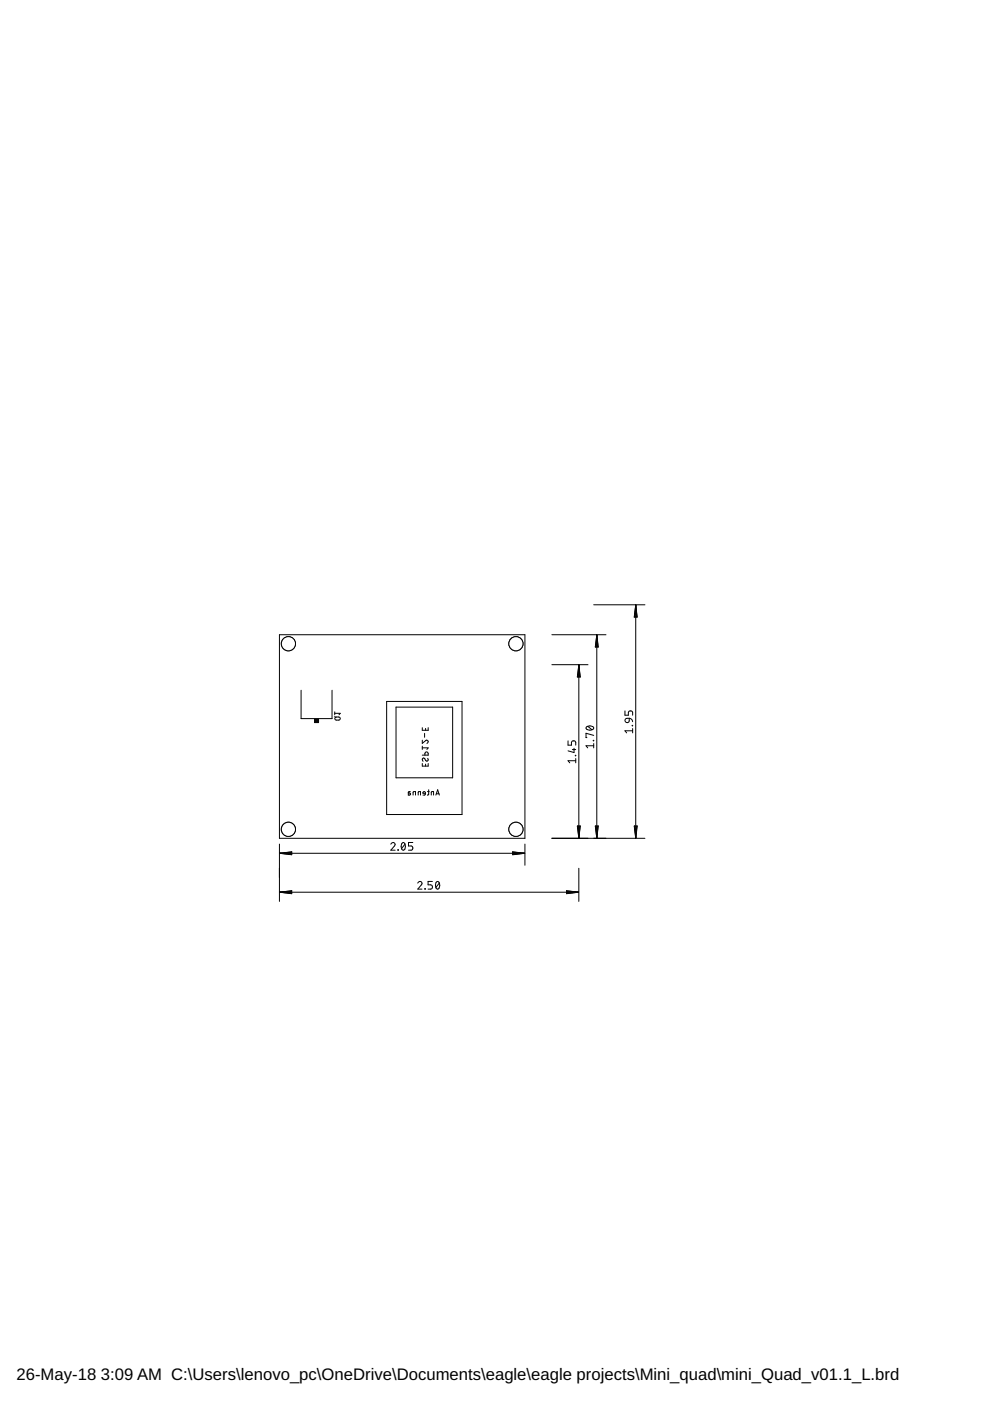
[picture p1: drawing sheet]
<svg xmlns="http://www.w3.org/2000/svg" width="210mm" height="297mm" viewBox="0 0 210 297" stroke-linecap="round" stroke-linejoin="round" font-family="sans-serif">
<g fill="none" stroke="#000" stroke-width=".21">
<path d="M59.2 134.6h52.1v43.1h-52.1zM117 134.6h11.5M125.9 128.2h10.8M126.5 134.6v43.1M126.5 134.6l.4 2.6h-.7zM126.5 134.6l-.1 2.6M126.5 134.6l.2 2.6M126.5 134.6l-.2 2.6M126.5 134.6l.3 2.6M134.8 128.3v49.4M134.8 128.3l.3 2.5h-.6zM134.8 128.3l-.2 2.5"/>
<path d="M134.8 128.3l.1 2.5M134.8 128.3l-.3 2.5M134.8 128.3l.2 2.5M63.8 146.3v6.1h6.6v-6.1M71 151.9l.2 .3M71 151.2h1.1l-.2 .4M71 150.9v.7M71.1 152.1l.7-.1 .3 .1v.3l-.1 .3h-.8l-.2-.3zM82 148.7h16v24h-16zM84 149.9h12v15h-12zM89.5 156.9v.7l.7-.6a.34 .34 0 0 1 .6 .1 .34 .34 0 0 1-.3 .5M89.5 154.3v.5h1.3v-.5"/>
<path d="M89.5 158.2v.7M89.5 158.6h1.3l-.3 .3M90 155.5v.8M90.2 154.4v.4M117 140.9h7.7M120.4 157.1v.9h.8v-.6a.46 .46 0 0 1 .4-.3 .46 .46 0 0 1 .5 .3v.6M121.3 158.9h.8M121.7 158.6v1l-1.3-.4M122.7 141v36.7M122.7 141l.3 2.5h-.6zM122.7 141l-.1 2.5M122.7 141l.2 2.5"/>
<path d="M122.7 141l-.2 2.5M122.7 141l.3 2.5M124.4 154.1a1.02 1.02 0 0 1 1.5 .3 .97 .97 0 0 1-1.7 0zM124.6 154l.9 .7M125.8 157l.1 .1zM125.9 158.1h-1.7l.4 .5M125.9 157.6v1M125.9 155.9l-1.7-.4v.9h.2M132.5 150.7v.9h.7v-.5a.46 .46 0 0 1 .5-.4 .46 .46 0 0 1 .4 .4v.5M132.6 152.4l.8-.1v.5a.46 .46 0 0 1-.7 .3 .46 .46 0 0 1-.1-.7zM133.4 152.3l.4 .1 .3 .6M134 153.8l.1 .1z"/>
<path d="M134.1 154.9h-1.6l.4 .5M134.1 154.5v.9M87 167.8l-.3 .1-.1 .1v.6l.4-.1v-.3l-.4-.1M87.6 168.6v-.7l.2-.1h.3v.8M88.7 168.6v-.6l.1-.2h.4v.8M89.5 160.1h1.3l-.1-.6h-.5l-.1 .6M89.5 161.9v.5h1.3v-.5M90.2 168.2h-.5a.26 .26 0 0 1 .2-.4 .26 .26 0 0 1 .3 .3l-.1 .5h-.4M90.2 162v.4M90.6 167.8h.4M90.7 160.8a.32 .32 0 0 1 0 .5 .32 .32 0 0 1-.4-.1l-.2-.3a.31 .31 0 0 0-.5-.1 .31 .31 0 0 0 0 .5l.1 .1M90.9 167.4v1l-.3 .2"/>
<path d="M91.4 168.6l.1-.7 .1-.1h.3v.8M92.4 168.6l.4-1.2 .4 1.2M92.5 168.3h.6M117 177.7h19.7M122 160.1l.1 .1zM122.1 161.3h-1.7l.4 .4M122.1 160.8v.9M122.4 175.1h.6l-.3 2.6zM122.5 175.1l.2 2.6M122.6 175.1l.1 2.6M122.9 175.1l-.2 2.6M123 175.1l-.3 2.6"/>
<path d="M126.2 175.1h.7l-.4 2.6zM126.3 175.1l.2 2.6M126.4 175.1l.1 2.6M126.7 175.1l-.2 2.6M126.8 175.1l-.3 2.6M134.5 175.1h.6l-.3 2.6zM134.5 175.1l.3 2.6M134.6 175.1l.2 2.6M134.9 175.1l-.1 2.6M135 175.1l-.2 2.6M59.2 184.1v7M59.3 189.2h63.4"/>
<path d="M59.3 189.2l2.5-.4v.7zM59.3 189.2l2.5 .1M59.3 189.2l2.5 .2M61.8 189l-2.5 .2M61.8 188.9l-2.5 .3M88.6 187.2a.44 .44 0 0 1 .6-.3 .44 .44 0 0 1 .1 .7l-.7 .9h.9M90.1 188.4l.1 .1zM91.7 186.9h-.9v.7h.5a.46 .46 0 0 1 .4 .5 .46 .46 0 0 1-.4 .4h-.5M92.5 187l.3-.1a.95 .95 0 0 1 0 1.6 1.04 1.04 0 0 1-.3-1.5zM93.1 187.2l-.7 1M120.1 188.8l2.6 .4-2.6 .3zM120.1 189l2.6 .2"/>
<path d="M120.1 188.9l2.6 .3M122.7 189.2l-2.6 .1M122.7 189.2l-2.6 .2M122.7 184.1v7"/>
<circle cx="109.4" cy="136.5" r="1.5"/>
</g>
<path d="M66.7 152.4h.8v.8h-.8z" fill="#000" stroke="#000" stroke-width=".21"/>
<circle cx="109.4" cy="136.5" r="1.5" fill="#fff" stroke="#000" stroke-width=".21"/>
<circle cx="109.4" cy="175.8" r="1.5" fill="none" stroke="#000" stroke-width=".21"/>
<circle cx="109.4" cy="175.8" r="1.5" fill="#fff" stroke="#000" stroke-width=".21"/>
<circle cx="61.2" cy="175.8" r="1.5" fill="none" stroke="#000" stroke-width=".21"/>
<circle cx="61.2" cy="175.8" r="1.5" fill="#fff" stroke="#000" stroke-width=".21"/>
<circle cx="61.2" cy="136.5" r="1.5" fill="none" stroke="#000" stroke-width=".21"/>
<circle cx="61.2" cy="136.5" r="1.5" fill="#fff" stroke="#000" stroke-width=".21"/>
<g fill="none" stroke="#000" stroke-width=".21">
<path d="M59.2 179v7M82.9 179a.45 .45 0 0 1 .6-.3 .45 .45 0 0 1 .1 .7l-.7 .9h.9M85.3 178.8l.2-.2a.97 .97 0 0 1 0 1.7 1 1 0 0 1-.2-1.5zM85.9 179l-.7 .9M87.5 178.6h-.9v.8h.6a.45 .45 0 0 1 .3 .4 .45 .45 0 0 1-.3 .5h-.6M111.3 179v4.5M59.3 180.9h51.9M59.3 180.9l2.5-.3v.6zM59.3 180.9l2.5 .1M59.3 180.9l2.5 .3M61.8 180.8l-2.5 .1M61.8 180.7l-2.5 .2"/>
<path d="M84.4 180.2l.1 .1zM108.7 180.6l2.5 .3-2.5 .3zM108.7 180.8l2.5 .1M108.7 180.7l2.5 .2M111.2 180.9l-2.5 .1M111.2 180.9l-2.5 .3"/>
</g>
<g font-size="3.5">
<text x="3.5" y="292.5">26-May-18</text>
<text x="21.4" y="292.5">3:09 AM C:\Users\lenovo_pc\OneDrive\Documents\eagle\eagle projects\Mini_quad\mini_Quad_v01.1_L.brd</text>
</g>
</svg>
